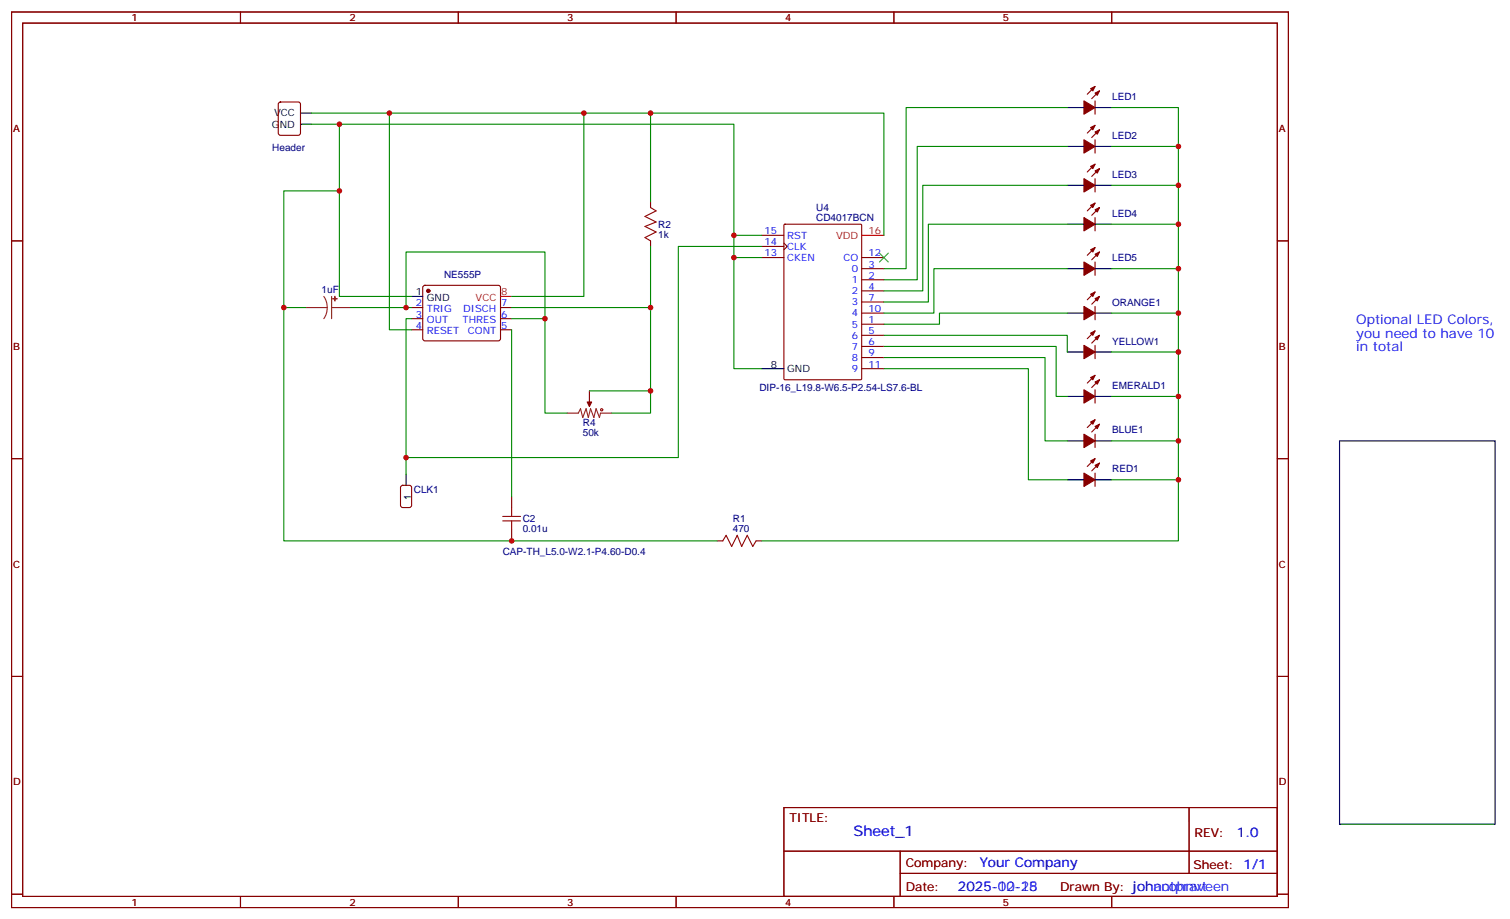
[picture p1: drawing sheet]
<svg xmlns="http://www.w3.org/2000/svg" width="479mm" height="292mm" viewBox="0 0 479 292" stroke-linecap="round" stroke-linejoin="round" font-family="sans-serif">
<g fill="none" stroke="#870000" stroke-width=".35">
<path d="M3.7 3.8h405.3v284.3h-405.3zM7.2 7.3h398.3v277.3h-398.3zM76.3 3.8v3.5M145.5 3.8v3.5M214.6 3.8v3.5M283.8 3.8v3.5M352.9 3.8v3.5M88.6 32.6l.4-.2h5.7l.6 .4 .1 9.5-.5 .6-5.9 .1-.6-.5-.1-9.4zM347.6 32v4.3M347.6 39.8l-2.4 2.5M347.6 27.4l-2.4 2.5M349 28.9l-2.4 2.4"/>
<path d="M347.6 44.4v4.2M347.6 56.7v4.3M347.6 52.1l-2.4 2.5M349 53.6l-2.4 2.4M349 41.2l-2.4 2.5M3.7 76.5h3.5M206.5 64.1v1.8M206.5 76.5v1.7M241.8 74.7h7M241.8 78.2h7M248.8 77.2l1.1 1-1.1 1.1M248.9 71.4l.3-.2h24l.3 .2v48.8l-.1 .3-24.2 .1-.3-.2z"/>
<path d="M347.6 69.1v4.2M347.6 78.6l-2.4 2.5M347.6 64.5l-2.4 2.5M349 65.9l-2.4 2.5M405.5 76.5h3.5M130.7 97.6h3.5M134.4 90.8l.5-.2h23.3l.5 .2 .2 .5-.1 16.5-.6 .4h-23.6l-.4-.7v-16.2zM158.9 97.6h3.5M241.8 81.8h7M273.5 88.8h7.1M273.5 85.3h7.1M273.5 92.4h7.1"/>
<path d="M273.5 95.9h7.1M273.5 99.4h7.1M273.5 81.8h7.1M347.6 83.2v4.2M347.6 97.3v4.2M347.6 92.7l-2.4 2.5M349 94.1l-2.4 2.5M349 80l-2.4 2.5M130.7 101.2h3.5M130.7 104.7h3.5M158.9 101.2h3.5M158.9 104.7h3.5"/>
<path d="M273.5 102.9h7.1M273.5 106.5h7.1M273.5 110h7.1M273.5 113.5h7.1M273.5 117.1h7.1M347.6 109.6v4.3M347.6 119.2l-2.4 2.4M347.6 105.1l-2.4 2.4M349 106.5l-2.4 2.4M187.1 124.1v3.5M347.6 123.8v4.2M347.6 137.9v4.2"/>
<path d="M347.6 133.3l-2.4 2.4M349 120.6l-2.4 2.4M349 134.7l-2.4 2.5M3.7 145.6h3.5M162.4 157.6v3.5M347.6 150.2v4.2M347.6 145.6l-2.4 2.5M349 147l-2.4 2.5M405.5 145.6h3.5M162.4 168.2v3.5M227.7 171.7h1.7M240 171.7h1.8"/>
<path d="M3.7 214.8h3.5M405.5 214.8h3.5M248.8 256.4h156.7v28.2h-156.7zM377.5 256.4v20.9M248.9 270.2h156.5M285.8 277.3h119.6M285.8 270.2v14.2M3.7 283.9h3.5M76.3 284.6v3.5M145.5 284.6v3.5M214.6 284.6v3.5M283.8 284.6v3.5"/>
<path d="M352.9 284.6v3.5M405.5 283.9h3.5"/>
</g>
<g fill="none" stroke="#000" stroke-width=".35">
<path d="M95.4 39.4h3.5M95.4 35.9h3.5M338.8 34.1h5.3M347.6 34.1h5.3M338.8 58.8h5.3M338.8 46.5h5.3M347.6 58.8h5.3M347.6 46.5h5.3M338.8 71.2h5.3M347.6 71.2h5.3M130.7 94.1h3.5M338.8 99.4h5.3"/>
<path d="M338.8 85.3h5.3M347.6 99.4h5.3M347.6 85.3h5.3M241.8 117.1h7M338.8 111.8h5.3M347.6 111.8h5.3M338.8 125.9h5.3M338.8 140h5.3M347.6 125.9h5.3M347.6 140h5.3M425.2 140h49.4v121.7h-49.4zM128.9 150.6v3.5"/>
<path d="M338.8 152.3h5.3M347.6 152.3h5.3"/>
</g>
<g fill="#870000" stroke="#870000" stroke-width=".35">
<path d="M346.2 93.4l1.4-.7-.7 1.4z"/>
<path d="M347.6 94.8l1.4-.7-.7 1.4z"/>
<path d="M344.1 97.3l3.5 2.1-3.5 2.1z"/>
<path d="M346.2 146.3l1.4-.7-.7 1.4z"/>
<path d="M347.6 147.7l1.4-.7-.7 1.4z"/>
<path d="M344.1 150.2l3.5 2.1-3.5 2.1z"/>
<path d="M346.2 119.9l1.4-.7-.7 1.4z"/>
<path d="M347.6 121.3l1.4-.7-.7 1.4z"/>
<path d="M344.1 123.8l3.5 2.1-3.5 2.1z"/>
<path d="M346.2 105.8l1.4-.7-.7 1.4z"/>
<path d="M347.6 107.2l1.4-.7-.7 1.4z"/>
<path d="M344.1 109.6l3.5 2.2-3.5 2.1z"/>
<path d="M346.2 134l1.4-.7-.7 1.4z"/>
<path d="M347.6 135.4l1.4-.7-.7 1.4z"/>
<path d="M344.1 137.9l3.5 2.1-3.5 2.1z"/>
<path d="M346.2 79.3l1.4-.7-.7 1.4z"/>
<path d="M347.6 80.7l1.4-.7-.7 1.4z"/>
<path d="M344.1 83.2l3.5 2.1-3.5 2.1z"/>
<path d="M346.2 65.2l1.4-.7-.7 1.4z"/>
<path d="M347.6 66.6l1.4-.7-.7 1.4z"/>
<path d="M344.1 69.1l3.5 2.1-3.5 2.1z"/>
<path d="M346.2 52.8l1.4-.7-.7 1.5z"/>
<path d="M347.6 54.3l1.4-.7-.7 1.4z"/>
<path d="M344.1 56.7l3.5 2.1-3.5 2.2z"/>
<path d="M346.2 40.5l1.4-.7-.7 1.4z"/>
<path d="M347.6 41.9l1.4-.7-.7 1.4z"/>
<path d="M344.1 44.4l3.5 2.1-3.5 2.1z"/>
<path d="M346.2 28.2l1.4-.8-.7 1.5z"/>
<path d="M347.6 29.6l1.4-.7-.7 1.4z"/>
<path d="M344.1 32l3.5 2.1-3.5 2.2z"/>
<path d="M186.4 127.6h1.4l-.7 1.4z"/>
<circle cx="136" cy="92.4" r=".53"/>
</g>
<path d="M273.5 74.7h7.1M158.9 94.1h3.5" fill="none" stroke="#f00" stroke-width=".35"/>
<path d="M97.2 97.6h6.7M102.8 94.1l.8 1.7 .3 1.8M103.9 97.6l-.3 1.9-.8 1.7M105.3 97.6h6M105.3 94.1v7.1M180.1 131.2h3.5l.7-1.4 .7 2.8 1.1-2.8 .7 2.8 .7-2.8 1 2.8 .7-2.8 1.1 2.8 .3-1.4h3.6M187.1 127.6v1.4" fill="none" stroke="#8c2424" stroke-width=".35"/>
<g fill="#8c2424" stroke="#8c2424" stroke-width=".35">
<path d="M106.3 94.1v1.4z"/>
<path d="M105.6 94.8l1.4 .1z"/>
</g>
<g fill="none" stroke="#a10000" stroke-width=".35">
<path d="M206.5 65.9l1.8 1.1-3.5 1.7 3.5 1.8-3.5 1.4 3.5 1.8-3.5 1.7 1.7 1.1M159.6 165.4h5.6M159.6 164h5.6M162.4 161.1v2.9M162.4 165.4v2.8M229.4 171.7l1.1-1.7 1.8 3.5 1.7-3.5 1.4 3.5 1.8-3.5 1.8 3.5 1-1.8"/>
<circle cx="191" cy="130.1" r=".35"/>
</g>
<path d="M127.4 154.3l.4-.2h2.2l.6 .4 .1 5.9-.5 .7h-2.4l-.6-.4-.1-5.9z" fill="none" stroke="#900" stroke-width=".35"/>
<path d="M279.2 80.4l2.8 2.8M282 80.4l-2.8 2.8" fill="none" stroke="#3c3" stroke-width=".35"/>
<g fill="none" stroke="#008700" stroke-width=".35">
<path d="M98.9 35.9h181.7v38.8M98.9 39.4h134.1v35.3h8.8M107.7 39.4v54.7h23M123.6 35.9v68.8h7.1M185.3 35.9v58.2h-22.9M206.5 35.9v28.2M338.8 34.1h-51.1v51.2h-7.1M352.9 34.1h21.2v12.4h-21.2M338.8 46.5h-47.6v42.3h-10.6M338.8 58.8h-45.9v33.6h-12.3M374.1 58.8v26.5h-21.2M374.1 46.5v12.3h-21.2"/>
<path d="M107.7 60.6h-17.6v111.1h137.6M206.5 78.2v53h-12.3M233 74.7v7.1M241.8 78.2h-26.5v67.1h-86.4M338.8 71.2h-44.1v24.7h-14.1M352.9 71.2h21.2M90.1 97.6h7.1M111.3 97.6h19.4M128.9 97.6v-17.6h44.1v21.2M162.4 97.6h44.1M241.8 81.8h-8.8v35.3h8.8M338.8 85.3h-42.3v14.1h-15.9"/>
<path d="M338.8 99.4h-40.6v3.5h-17.6M352.9 99.4h21.2M374.1 85.3v40.6h-21.2M130.7 101.2h-1.8v49.4M162.4 101.2h10.6v30h7.1M162.4 104.7v52.9M280.6 106.5h58.2v5.3M280.6 110h54.7v15.9h3.5M280.6 113.5h51.2v26.5h7M280.6 117.1h45.9v35.2h12.3M352.9 111.8h21.2M187.1 124.1h19.4"/>
<path d="M374.1 125.9v14.1h-21.2M374.1 140v12.3h-21.2M374.1 152.3v19.4h-132.3"/>
</g>
<g fill="#c00">
<circle cx="233" cy="74.7" r=".88"/>
<circle cx="233" cy="81.8" r=".88"/>
<circle cx="374.1" cy="46.5" r=".88"/>
<circle cx="374.1" cy="58.8" r=".88"/>
<circle cx="374.1" cy="71.2" r=".88"/>
<circle cx="374.1" cy="85.3" r=".88"/>
<circle cx="374.1" cy="111.8" r=".88"/>
<circle cx="374.1" cy="99.4" r=".88"/>
<circle cx="374.1" cy="125.9" r=".88"/>
<circle cx="374.1" cy="140" r=".88"/>
<circle cx="374.1" cy="152.3" r=".88"/>
<circle cx="123.6" cy="35.9" r=".88"/>
<circle cx="107.7" cy="39.4" r=".88"/>
<circle cx="107.7" cy="60.6" r=".88"/>
<circle cx="90.1" cy="97.6" r=".88"/>
<circle cx="162.4" cy="171.7" r=".88"/>
<circle cx="128.9" cy="145.3" r=".88"/>
<circle cx="128.9" cy="97.6" r=".88"/>
<circle cx="173" cy="101.2" r=".88"/>
<circle cx="206.5" cy="35.9" r=".88"/>
<circle cx="206.5" cy="97.6" r=".88"/>
<circle cx="185.3" cy="35.9" r=".88"/>
<circle cx="206.5" cy="124.1" r=".88"/>
</g>
<text font-size="4.6" fill="#00f" x="270.9" y="265.4">Sheet_1</text>
<g font-size="4.2" fill="#00f">
<text x="430.5" y="102.9">Optional LED Colors,</text>
<text x="430.5" y="107.2">you need to have 10</text>
<text x="430.5" y="111.4">in total</text>
<text x="392.6" y="265.7">1.0</text>
<text x="311" y="275.2">Your Company</text>
<text x="304.1" y="283">2025-10-18</text>
<text x="304.1" y="283">2025-02-25</text>
</g>
<g font-size="3.9" fill="#800">
<text x="250.6" y="261">TITLE:</text>
<text x="379.2" y="265.7">REV:</text>
<text x="287.5" y="275.2">Company:</text>
<text x="378.9" y="275.8">Sheet: 1/1</text>
<text x="287.5" y="282.9">Date:</text>
<text x="336.6" y="282.9">Drawn By: johantpraveen</text>
<text x="336.6" y="282.9">Drawn By: johncohnvt</text>
</g>
<g font-size="3.2" fill="#800">
<text x="41.8" y="6.8">1</text>
<text x="110.9" y="6.8">2</text>
<text x="180.1" y="6.8">3</text>
<text x="249.2" y="6.8">4</text>
<text x="318.3" y="6.8">5</text>
<text x="4.2" y="41.9">A</text>
<text x="406" y="41.9">A</text>
<text x="4.2" y="111.1">B</text>
<text x="406" y="111.1">B</text>
<text x="4.2" y="180.2">C</text>
<text x="406" y="180.2">C</text>
<text x="4.2" y="249.3">D</text>
<text x="406" y="249.3">D</text>
<text x="41.8" y="287.6">1</text>
<text x="110.9" y="287.6">2</text>
<text x="180.1" y="287.6">3</text>
<text x="249.2" y="287.6">4</text>
<text x="318.3" y="287.6">5</text>
</g>
<g font-size="3.2" fill="#000080">
<text x="353" y="31.8">LED1</text>
<text x="86.4" y="47.8">Header</text>
<text x="353" y="44.1">LED2</text>
<text x="353" y="56.5">LED3</text>
<text x="259.1" y="70">CD4017BCN</text>
<text x="259.1" y="66.8">U4</text>
<text x="353" y="68.8">LED4</text>
<text x="209" y="75.4">1k</text>
<text x="209" y="72.4">R2</text>
<text x="353" y="82.9">LED5</text>
<text x="141" y="88.2">NE555P</text>
<text x="102.1" y="93.1">1uF</text>
<text x="353" y="97">ORANGE1</text>
<text x="353" y="109.4">YELLOW1</text>
<text x="241.1" y="124.1">DIP-16_L19.8-W6.5-P2.54-LS7.6-BL</text>
<text x="353" y="123.5">EMERALD1</text>
<text x="185" y="135.4">R4</text>
<text x="353" y="137.6">BLUE1</text>
<text x="185" y="138.6">50k</text>
<text x="353" y="149.9">RED1</text>
<text x="131.4" y="156.6">CLK1</text>
<text x="165.9" y="165.9">C2</text>
<text x="232.6" y="165.7">R1</text>
<text x="165.9" y="168.9">0.01u</text>
<text x="232.6" y="168.9">470</text>
<text x="159.6" y="176.1">CAP-TH_L5.0-W2.1-P4.60-D0.4</text>
</g>
<g font-size="3.2">
<text x="86.3" y="40.5">GND</text>
<text x="87" y="37">VCC</text>
<text x="132" y="93.8">1</text>
<text x="135.5" y="95.5">GND</text>
<text x="244.7" y="116.7">8</text>
<text x="249.9" y="118.1">GND</text>
<text x="130.5" y="158.7" transform="rotate(-90 130.5 158.7)">1</text>
</g>
<g font-size="3.2" fill="#00f">
<text x="242.7" y="74.4">15</text>
<text x="242.7" y="77.9">14</text>
<text x="249.9" y="75.8">RST</text>
<text x="242.7" y="81.4">13</text>
<text x="249.9" y="79.3">CLK</text>
<text x="249.9" y="82.8">CKEN</text>
<text x="267.8" y="82.8">CO</text>
<text x="275.7" y="81.4">12</text>
<text x="270.5" y="89.9">1</text>
<text x="270.5" y="86.4">0</text>
<text x="275.7" y="88.5">2</text>
<text x="275.7" y="84.9">3</text>
<text x="270.5" y="93.4">2</text>
<text x="275.7" y="92">4</text>
<text x="275.7" y="95.5">7</text>
<text x="132" y="97.3">2</text>
<text x="132" y="100.8">3</text>
<text x="135.5" y="99.1">TRIG</text>
<text x="147" y="99.1">DISCH</text>
<text x="159.1" y="100.8">6</text>
<text x="159.1" y="97.3">7</text>
<text x="270.5" y="96.9">3</text>
<text x="270.5" y="100.5">4</text>
<text x="275.7" y="99.1">10</text>
<text x="132" y="104.4">4</text>
<text x="135.5" y="102.6">OUT</text>
<text x="135.5" y="106.1">RESET</text>
<text x="146.9" y="102.6">THRES</text>
<text x="148.5" y="106.1">CONT</text>
<text x="159.1" y="104.4">5</text>
<text x="270.5" y="104">5</text>
<text x="270.5" y="107.5">6</text>
<text x="275.7" y="102.6">1</text>
<text x="275.7" y="106.1">5</text>
<text x="270.5" y="111.1">7</text>
<text x="275.7" y="109.6">6</text>
<text x="275.7" y="113.2">9</text>
<text x="270.5" y="114.6">8</text>
<text x="270.5" y="118.1">9</text>
<text x="275.7" y="116.7">11</text>
</g>
<g font-size="3.2" fill="#f00">
<text x="265.4" y="75.8">VDD</text>
<text x="275.7" y="74.4">16</text>
<text x="151" y="95.5">VCC</text>
<text x="159.1" y="93.8">8</text>
</g>
</svg>
